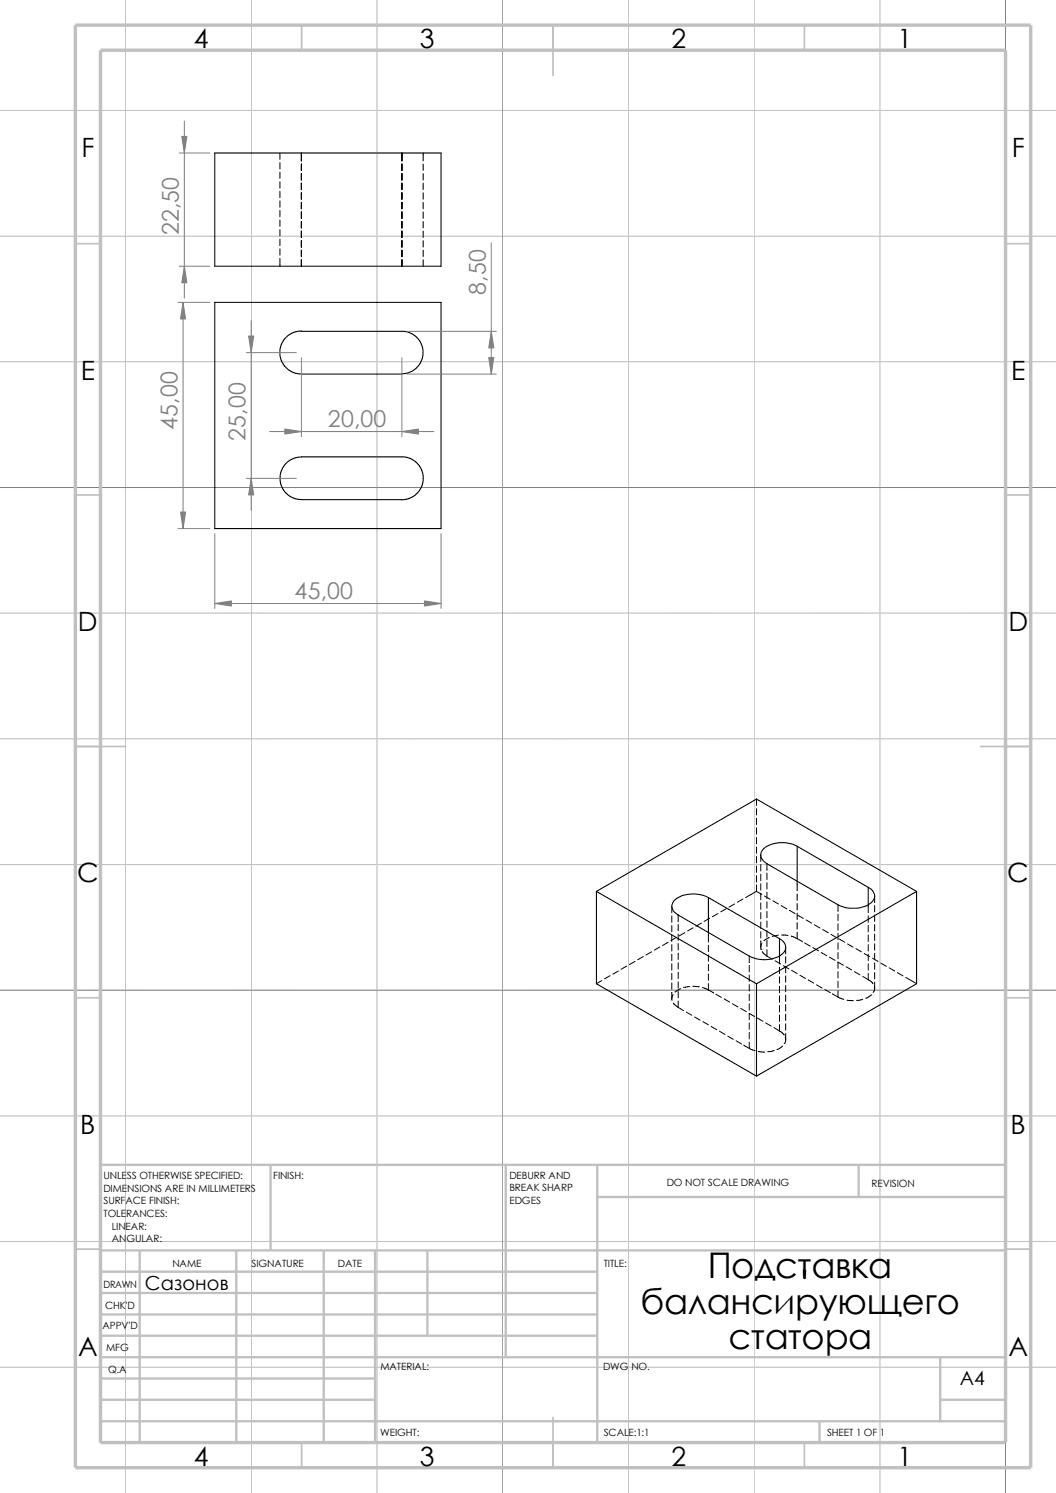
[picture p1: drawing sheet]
<svg xmlns="http://www.w3.org/2000/svg" width="210mm" height="297mm" viewBox="0 0 210 297" stroke-linecap="round" stroke-linejoin="round" font-family="sans-serif">
<g fill="none" stroke="#e6e6db" stroke-width=".2">
<path d="M25 0v297M50 0v297M75 0v297M100 0v297M125 0v297M150 0v297M175 0v297M200 0v297M0 22h210M0 47h210M0 72h210M0 97h210"/>
<path d="M0 122h210M0 147h210M0 172h210M0 197h210M0 222h210M0 247h210M0 272h210"/>
</g>
<g fill="none" stroke="#c0c0c0" stroke-width=".2">
<path d="M25 0v297M50 0v297M75 0v297M125 0v297M150 0v297M175 0v297M0 22h210M0 47h210M0 72h210M0 122h210M0 147h210M0 172h210"/>
<path d="M0 222h210M0 247h210M0 272h210"/>
</g>
<g fill="none" stroke="#808080" stroke-width=".2">
<path d="M100 0v297M200 0v297M35.6 30.4h6.1M36.7 24.1v35.2M35.6 53h6.1M97.7 48.3v26.1M35.4 60.2h6.3M36.4 60.2v45M49 70.1h9.9M50 63.8v37.7M59.9 71.2v15.7M79.9 71.2v15.7"/>
<path d="M80.9 65.9h17.8M80.9 74.4h17.8M0 97h210M49 95.2h9.9M53.6 85.9h32.7M35.4 105.2h6.3M42.7 106.2v14.8M87.7 106.2v14.8M42.7 120.1h45M0 197h210"/>
</g>
<g fill="none" stroke="#c0c0c0" stroke-width=".34">
<path d="M60 5v5M110 5v10M160 5v5M15 48.5h5M200 48.5h5M15 98.5h5M200 98.5h5M15 148.5h10M195 148.5h10M15 198.5h5M200 198.5h5M15 248.5h5"/>
<path d="M200 248.5h5M60 287v5M110 282v10M160 287v5"/>
</g>
<g fill="none" stroke="#c0c0c0" stroke-width=".47">
<path d="M53.8 231.7v17.1M100.6 231.7v38.3M118.8 231.7v55.3M118.8 238.1h81.2M170.8 231.7v6.4M200 231.7h-180v55.3M20 248.8h180M20 257.2h98.8M20 253h98.8M27.8 248.8v38.2M47 248.8v38.2M64.4 248.8v38.2"/>
<path d="M74.6 248.8v38.2M85 248.8v16.9M20 265.7h98.8M20 261.5h98.8M20 278.5h54.6M20 274.2h54.6M20 270h180M187 278.5h13M187 270v12.7M20 282.7h180M163 282.7v4.3"/>
</g>
<path d="M15 5h190v287h-190zM20 10h180v277h-180z" fill="none" stroke="#c0c0c0" stroke-width=".68" stroke-linecap="butt"/>
<g fill="none" stroke="#000" stroke-width=".2">
<path d="M55.7 30.4v1.3M55.7 32.3v1.3M55.7 34.2v1.3M55.7 36.2v1.2M55.7 38.1v1.2M55.7 40v1.2M59.9 30.4v1.6M59.9 32.6v1.3M59.9 34.5v1.3M59.9 36.4v1.3M59.9 38.4v1.2M79.9 30.4v1.6"/>
<path d="M79.9 32.6v1.3M79.9 34.5v1.3M79.9 36.4v1.3M79.9 38.4v1.2M84.2 30.4v1.6M84.2 32.6v1.3M84.2 34.5v1.3M84.2 36.4v1.3M84.2 38.4v1.2M55.7 41.9v1.2M55.7 43.8v1.2M55.7 45.7v1.2"/>
<path d="M55.7 47.6v1.3M55.7 49.5v1.3M55.7 51.4v1.6M59.9 40.3v1.2M59.9 42.2v1.2M59.9 44.1v1.2M59.9 46v1.2M59.9 47.9v1.2M59.9 49.8v1.3M59.9 51.7v1.3M79.9 40.3v1.2M79.9 42.2v1.2"/>
<path d="M79.9 44.1v1.2M79.9 46v1.2M79.9 47.9v1.2M79.9 49.8v1.3M79.9 51.7v1.3M84.2 40.3v1.2M84.2 42.2v1.2M84.2 44.1v1.2M84.2 46v1.2M84.2 47.9v1.2M84.2 49.8v1.3M84.2 51.7v1.3"/>
<path d="M150.5 159v1.2M146.1 179.8l-1.1 .7M147.7 178.9l-1.1 .6M150.4 177.3l-2.1 1.3M150.5 176.1v1.2l1 .6M150.5 160.9v1.2M150.5 162.8v1.2M150.5 164.7v1.2M150.5 166.6v1.3M150.5 168.5v1.3M150.5 170.4v1.3M150.5 172.3v1.3"/>
<path d="M150.5 174.2v1.3M151.3 170.1v1.3M151.3 172v1.3M151.3 173.9v1.3M151.3 175.8v1.3M151.3 177.7v1.3M151.3 179.6v1.3M152.1 178.3l1.1 .6M152.5 171.8v1.3M152.5 173.7v1.3M152.5 175.6v1.3M152.5 177.5v1.3"/>
<path d="M152.5 179.4v1.3M153.7 179.2l1.1 .6M158.5 175.3v1.9M158.5 177.8v1.3M158.5 179.7v1.3M173.9 178.3v1.2M119.7 195.1l-1.1 .6M121.3 194.1l-1.1 .6M123 193.2l-1.1 .6M124.6 192.2l-1.1 .6M126.3 191.3l-1.1 .6M127.9 190.3l-1.1 .6"/>
<path d="M129.6 189.4l-1.1 .6M131.2 188.4l-1.1 .6M132.9 187.5l-1.1 .6M133.6 180.3v1.3M133.6 182.2v1.3M133.6 184.1v1.3M133.6 186v1.3M133.6 187.9v1.3M133.6 189.8v1.3M133.6 191.7v1.3M133.6 193.6v1.3M133.6 195.5v1.3"/>
<path d="M133.6 197.4v1.6M133.9 197.8l-.3 .7M133.9 199.6l1 .8M134.5 186.5l-1.1 .6M134.9 182v1.3M134.9 183.9v1.3M134.9 185.8v1.3M134.9 187.7v1.3M134.9 189.6v1.3M134.9 191.5v1.3M134.9 193.4v1.3M134.9 195.3v1.3"/>
<path d="M134.9 197.2v1.3M134.9 199.1v1.3M135.3 196.7l-1.1 .6M136.2 185.5l-1.1 .7M137.2 196.3l-1.3 .1M137.8 196.2l1.3 .1M137.8 184.6l-1.1 .6M139.5 183.6l-1.1 .7M139.7 196.4l1.2 .5M140.9 196.9l1 .7M140.9 185.5v1.9M140.9 188v1.3"/>
<path d="M140.9 189.9v1.3M140.9 191.9v1.2M140.9 193.8v1.2M140.9 195.7v1.2M141.1 182.7l-1.1 .6M142.4 197.8l1.1 .6M142.8 181.7l-1.1 .7M144 198.7l1.1 .6M144.4 180.8l-1.1 .6M145.7 199.7l1.1 .6M149 190.2v1.3M149 192.1v1.2"/>
<path d="M149 194v1.2M149 195.9v1.2M149 197.8v1.3M149 199.7v1.3M151.3 181.5v1.3M151.3 183.4v1.3M151.3 185.3v1.3M151.3 187.2v1.6M151.3 188.8h.1M151.5 187.6l-.2 .7M151.6 189.3l.9 .9M152.5 190.2l1.1 .6"/>
<path d="M152.5 181.3v1.3M152.5 183.2v1.3M152.5 185.1v1.3M152.5 187v1.3M152.5 188.9v1.3M153 186.5l-1.1 .6M154.1 191.1l1.1 .7M154.8 186l-1.2 .3M155 190.2v1.6M155 192.4v1.3M155 194.3v1.3M155 196.2v1.3"/>
<path d="M155 198.1v1.3M155.4 180.2l1.1 .6M155.4 186l1.3 .1M155.8 192.1l1.1 .6M156.3 188.5v1.2M156.3 190.3v1.3M156.3 192.2v1.3M156.3 194.1v1.3M156.3 196v1.3M156.3 198v1.2M156.3 199.9v1.2M157 181.1l1.1 .6"/>
<path d="M157.4 186.2l1.1 .5M157.4 193l1.1 .7M158.5 186.7l1.1 .7M158.5 181.7v1.2M158.5 183.6v1.2M158.5 185.5v1.2M158.7 182.1l1.1 .6M159.1 194l1.1 .6M160 187.6l1.1 .6M160.3 183l1.1 .6M160.7 194.9l1.1 .7M161.7 188.5l1.1 .6"/>
<path d="M162 184l1.1 .6M162.4 195.9l1.1 .7M163.3 189.5l1.1 .6M163.6 184.9l1.1 .6M164 196.8l1.1 .7M165 190.4l1.1 .7M165.3 185.9l1.1 .6M165.6 197.7l1.1 .6M166.6 191.4l1.1 .6M166.7 180v1.3M166.7 181.9v1.2M166.7 183.8v1.2"/>
<path d="M166.7 185.7v1.2M166.7 187.6v1.2M166.7 189.5v1.3M166.7 191.4v1.3M166.7 193.3v1.3M166.7 195.2v1.3M166.7 197.1v1.3l1.1 .4M166.9 186.8l1.1 .7M168.3 192.3l1.1 .7M168.4 199l1.3 .1M168.6 187.8l1.1 .6M169.9 193.3l1.1 .6"/>
<path d="M170.2 188.7l1.1 .7M171.6 198.8l-1.3 .2M171.6 194.2l1.1 .7M171.9 189.7l1.1 .6M172.7 194.9l.9 .8M172.7 180v1.6M172.7 182.2v1.3M172.7 184.1v1.3M172.7 186v1.3M172.7 187.9v1.3M172.7 189.8v1.3M172.7 191.7v1.3"/>
<path d="M172.7 193.6v1.3M173.3 197.9l-1.1 .7M173.5 190.6l1.1 .7M173.9 196.2v.3M173.9 195.4v1.4l-.2 .6M173.9 180.1v1.3M173.9 182v1.3M173.9 183.9v1.3M173.9 185.8v1.3M173.9 187.7v1.3M173.9 189.7v1.2M173.9 191.6v1.2"/>
<path d="M173.9 193.5v1.2M175.2 191.6l1.1 .6M176.8 192.5l1.1 .7M178.5 193.5l1.1 .6M180.1 194.4l2.1 1.3M134.9 200.4l1 .6M136.5 201.3l1.1 .7M138.1 202.3l1.1 .6M139.8 203.2l1.1 .7M141.4 204.2l1.1 .7M143.1 205.1l1.1 .7M144.7 206.1l1.1 .7"/>
<path d="M146.4 207.1l1.1 .6M147.3 200.6l1.1 .7M147.9 207.9l1.1 .6M149 201.6l1.1 .6M149 207.3v1.3l1.2 .4M149 201.6v1.3M149 203.5v1.3M149 205.4v1.3M150.6 202.5l1.1 .7M150.8 209.2l1.3 .1M152.3 203.5l1.1 .6M153.9 209l-1.2 .2"/>
<path d="M153.9 204.4l1.1 .7M155 205.1l1 .8M155 200v1.3M155 201.9v1.3M155 203.8v1.3M155.6 208.1l-1.1 .7M156.2 206.4l.1 .3M156.3 205.6v1.4l-.3 .6M156.3 201.8v1.2M156.3 203.7v1.2"/>
</g>
<g fill="none" stroke="#000" stroke-width=".21">
<path d="M42.7 30.4h45v22.6h-45zM42.7 60.2h45v45h-45zM59.9 65.8l-1.4 .3-1.3 .7-.9 1-.6 1.5v1.4l.4 1.4 1.1 1.3 1.3 .8 1.4 .2h20M59.9 65.9h20.6l1 .3 1.3 .8 .8 1 .5 1.6v1.4l-.5 1.2-.8 1.1-1.5 .8-1.4 .3M79.9 99.4h-20l-1-.1-1.6-.8-1.1-1.3-.5-1.5 .1-1.6 .4-1.1 .9-1 .8-.6 1.5-.5h21.3l1.5 .6 1.2 1.1 .6 1.3 .2 1.8-.5 1.5-1.1 1.3-1.2 .7-1.5 .2M118.6 177.3l31.9 18.4M118.6 177.3l31.9-18.3 31.8 18.3M118.6 177.3v18.4l31.9 18.4M140.9 178.6a6.4 6.4 0 0 0-6.8 .6 1.82 1.82 0 0 0 .8 2.8l14.1 8.2a6.2 6.2 0 0 0 6.8-.6 1.75 1.75 0 0 0-.8-2.9M140.9 178.6v6.9M140.9 178.6l14.1 8.1M158.5 168.4v6.9"/>
<path d="M158.5 168.4l14.2 8.1M158.5 168.4a6.1 6.1 0 0 0-6.7 .6 1.78 1.78 0 0 0 .7 2.8l14.2 8.2a6.3 6.3 0 0 0 6.8-.6 1.73 1.73 0 0 0-.8-2.9M172.7 176.5v3.5M182.3 177.3v18.4l-31.8 18.4M182.3 177.3l-31.8 18.4M150.5 195.7v18.4M155 186.7v3.5"/>
</g>
<g fill="#808080" stroke="#808080" stroke-width=".2">
<path d="M36.2 27.1h1l-.5 3.3z"/>
<path d="M36.7 53l.5 3.3h-1z"/>
<path d="M79.9 85.9l3.3-.6v1.1z"/>
<path d="M56.6 85.3l3.3 .6-3.3 .5z"/>
<path d="M49.4 66.8h1.1l-.5 3.3z"/>
<path d="M50 95.2l.5 3.3h-1.1z"/>
<path d="M36.4 60.2l.5 3.3h-1z"/>
<path d="M35.9 101.9h1l-.5 3.3z"/>
<path d="M97.7 65.9l.5 3.3h-1z"/>
<path d="M97.2 71.1h1l-.5 3.3z"/>
<path d="M42.7 120.1l3.3-.6v1.1z"/>
<path d="M84.4 119.5l3.3 .6-3.3 .5z"/>
</g>
<text font-size="8.5" x="159.2" y="258.7">'</text>
<g font-size="7">
<text x="140.8" y="254.3">Подставка</text>
<text x="127.4" y="261.4">балансирующего</text>
<text x="144.9" y="268.4">статора</text>
</g>
<g font-size="5.3">
<text x="38.5" y="9.6">4</text>
<text x="83.5" y="9.6">3</text>
<text x="133.5" y="9.6">2</text>
<text x="178.5" y="9.6">1</text>
<text x="16.2" y="31.3">F</text>
<text x="201.2" y="31.3">F</text>
<text x="16" y="75.6">E</text>
<text x="201.1" y="75.6">E</text>
<text x="15.5" y="125.6">D</text>
<text x="200.6" y="125.6">D</text>
<text x="15.3" y="175.6">C</text>
<text x="200.3" y="175.6">C</text>
<text x="16" y="225.6">B</text>
<text x="201" y="225.6">B</text>
<text x="15.5" y="269.8">A</text>
<text x="200.5" y="269.8">A</text>
<text x="38.5" y="291.6">4</text>
<text x="83.5" y="291.6">3</text>
<text x="133.5" y="291.6">2</text>
<text x="178.5" y="291.6">1</text>
</g>
<g font-size="4.6" fill="#808080">
<text x="35.6" y="46.8" transform="rotate(-90 35.6 46.8)">22,50</text>
<text x="96.6" y="58.7" transform="rotate(-90 96.6 58.7)">8,50</text>
<text x="35.3" y="85.4" transform="rotate(-90 35.3 85.4)">45,00</text>
<text x="48.9" y="87.7" transform="rotate(-90 48.9 87.7)">25,00</text>
<text x="65.2" y="84.9">20,00</text>
<text x="58.6" y="119.1">45,00</text>
</g>
<g font-size="3.9">
<text x="28.8" y="256.6">Сазонов</text>
<text x="190.9" y="275.5">A4</text>
</g>
<g font-size="2">
<text x="20.6" y="234.6">UNLESS OTHERWISE SPECIFIED:</text>
<text x="20.6" y="237.1">DIMENSIONS ARE IN MILLIMETERS</text>
<text x="20.6" y="239.6">SURFACE FINISH:</text>
<text x="54.4" y="234.6">FINISH:</text>
<text x="101.3" y="234.5">DEBURR AND</text>
<text x="101.3" y="237">BREAK SHARP</text>
<text x="101.3" y="239.5">EDGES</text>
<text x="132.6" y="236">DO NOT SCALE DRAWING</text>
<text x="173.3" y="236.2">REVISION</text>
<text x="20.6" y="242.1">TOLERANCES:</text>
<text x="22.2" y="244.6">LINEAR:</text>
<text x="22.2" y="247.1">ANGULAR:</text>
<text x="50" y="252">SIGNATURE</text>
<text x="67.2" y="252">DATE</text>
<text x="120.1" y="252">TITLE:</text>
<text x="20.6" y="256.2">DRAWN</text>
<text x="34.3" y="252.1">NAME</text>
<text x="20.9" y="260.4">CHK'D</text>
<text x="20.4" y="264.5">APPV'D</text>
<text x="21.1" y="268.8">MFG</text>
<text x="21.5" y="273.1">Q.A</text>
<text x="75.6" y="272.5">MATERIAL:</text>
<text x="119.9" y="272.5">DWG NO.</text>
<text x="75.6" y="285.6">WEIGHT:</text>
<text x="120.1" y="285.6">SCALE:1:1</text>
<text x="164.5" y="285.6">SHEET 1 OF 1</text>
</g>
</svg>
